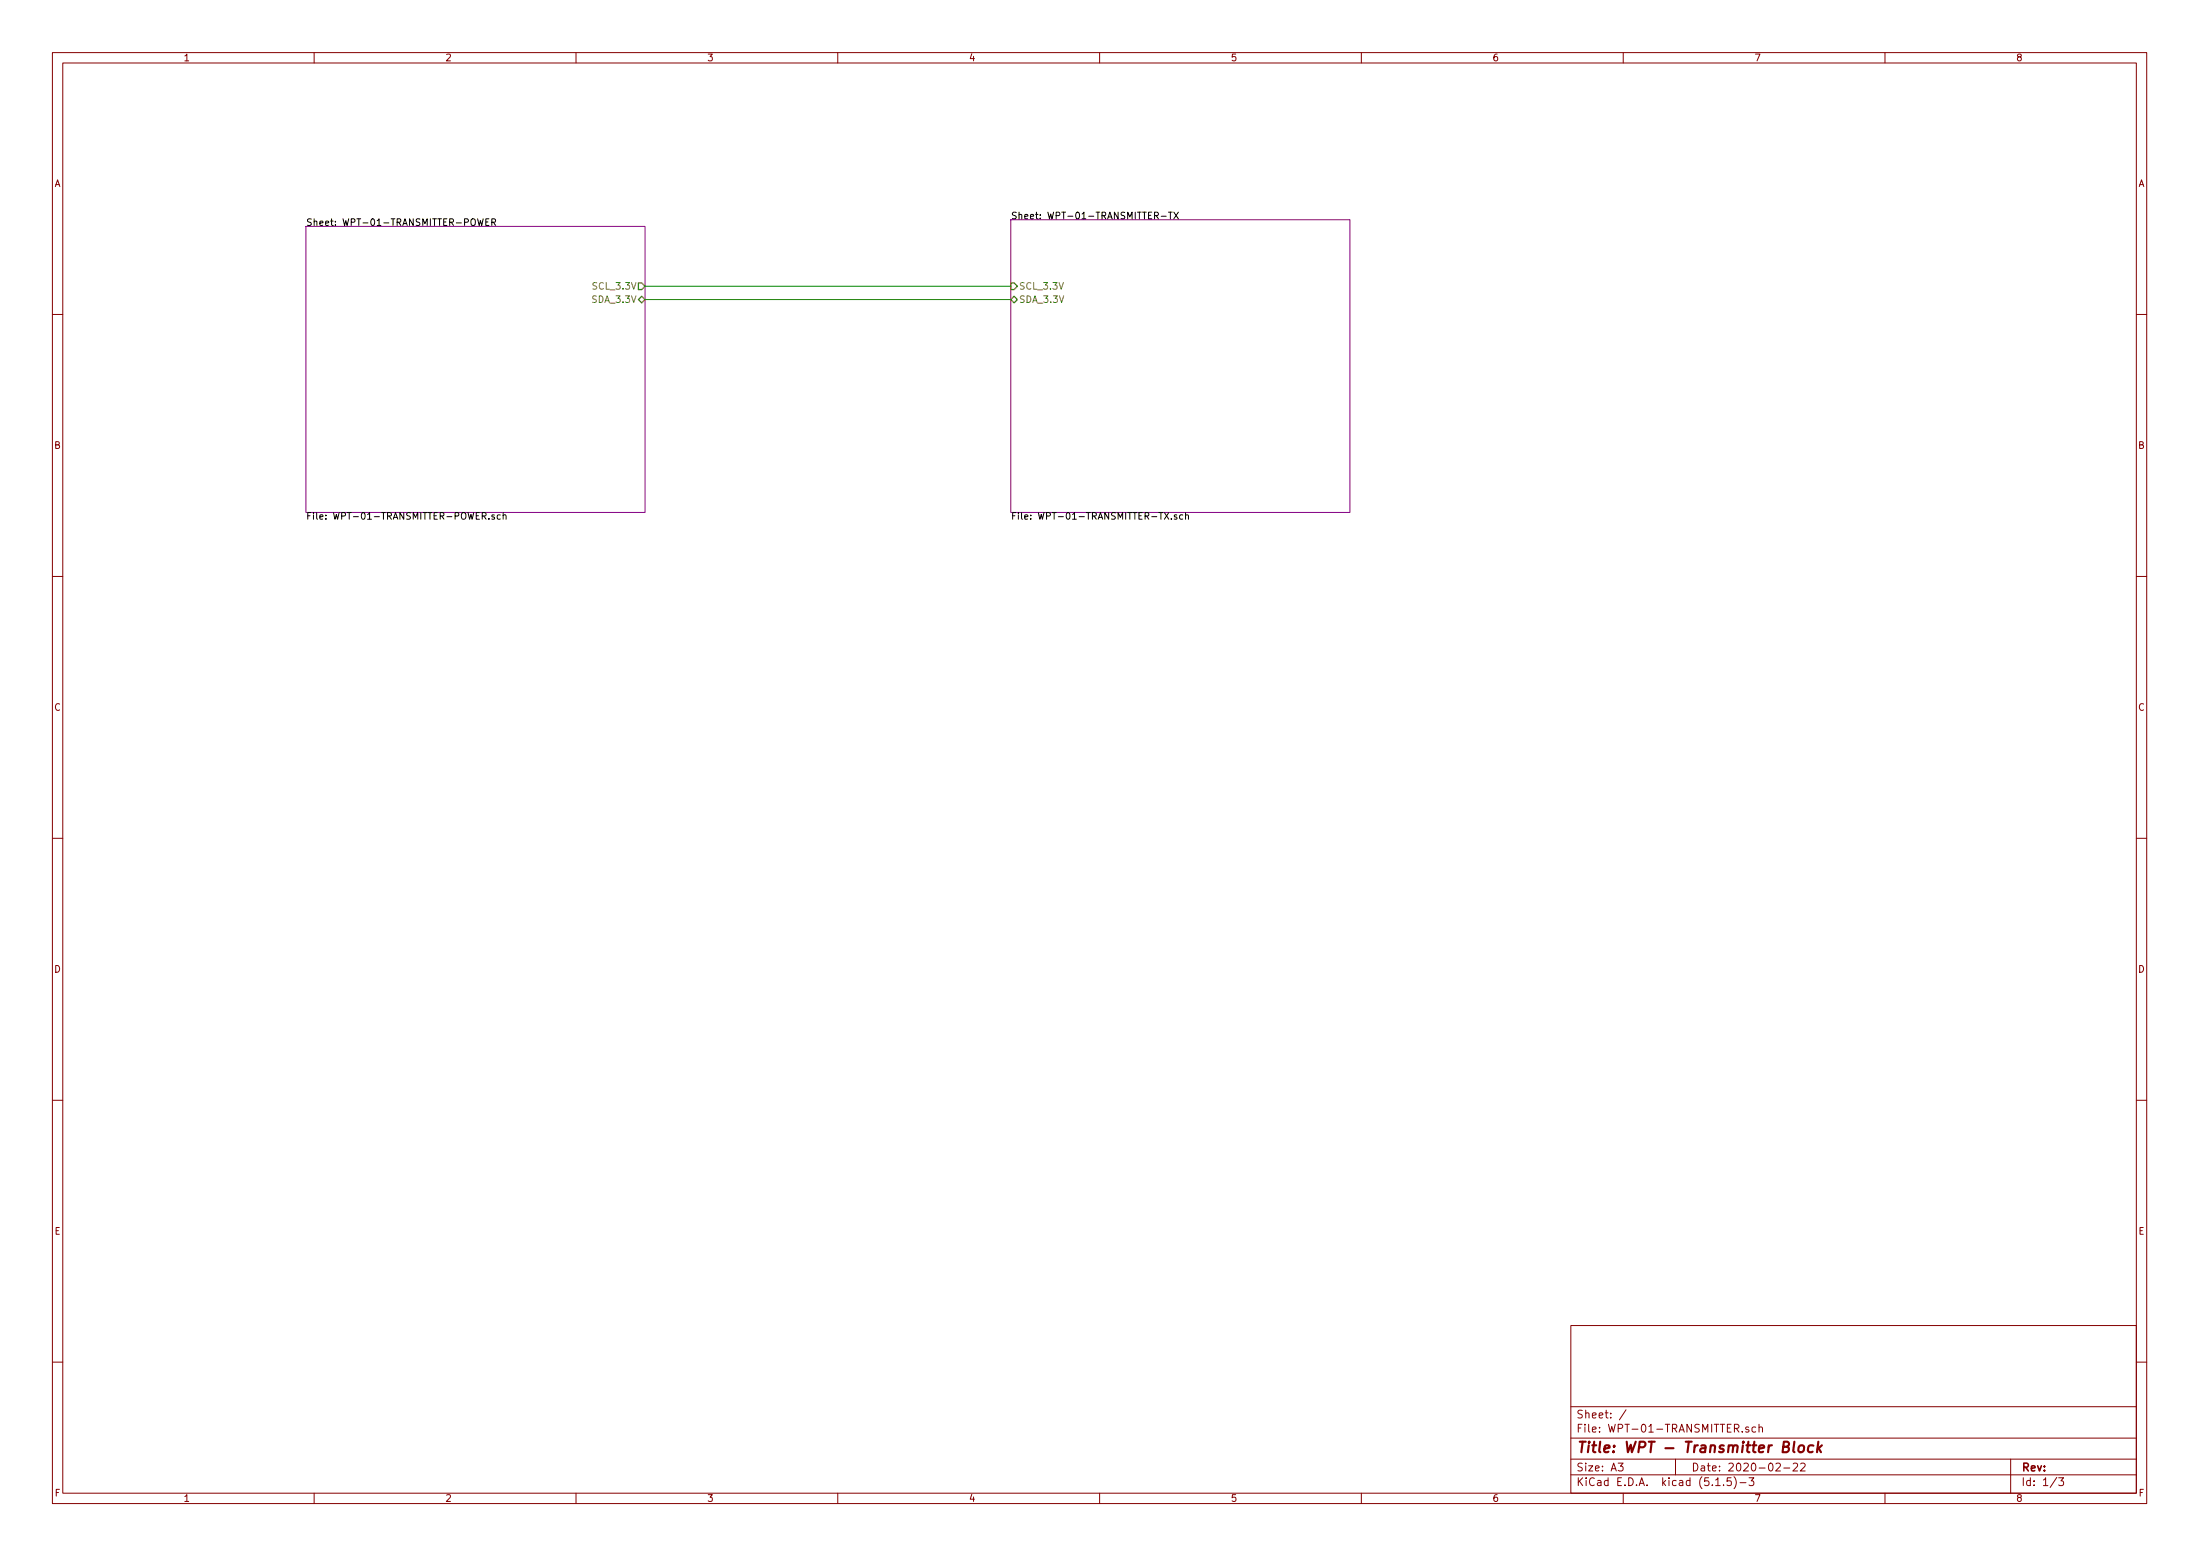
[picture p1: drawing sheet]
<svg xmlns="http://www.w3.org/2000/svg" width="420mm" height="297mm" viewBox="0 0 420 297" stroke-linecap="round" stroke-linejoin="round" font-family="sans-serif">
<g fill="none" stroke="#840000" stroke-width=".19">
<path d="M10 10h400v277h-400zM12 12h396v273.1h-396zM60 10v2M110 10v2M160 10v2M210 10v2M260 10v2M310 10v2M360 10v2M10 60h2M408 60h2M10 110h2"/>
<path d="M408 110h2M10 160h2M408 160h2M10 210h2M408 210h2M300 253h108v32.1h-108zM10 260h2M300 278.5h108M300 274.5h108M300 268.5h108M309 279.3h1l-.5 .6 .4 .1v.7l-.2 .1-.7-.1M310.5 269.1l-1.2 2"/>
<path d="M320 278.5v3M334 272.5a.37 .37 0 0 0-.6 .1l.1 .2 .5 .2v.1l-.2 .3-.4-.1M335.3 272.5l-.4-.1-.3 .3 .1 .6 .2 .1 .4-.1M335.9 272.5h.1a.37 .37 0 0 1 .6 .1v.8M335.9 271.9v1.5M339.2 279.5l.6-.2 .2 .4-.9 1.1h.9M342.5 279.5l.5-.2 .3 .2v.2l-.9 1.1h.9M343.9 279.5l.5-.2 .3 .2 .1 .2-1 1.1h1M384 278.5v6.6M408 260h2M60 285.1v1.9M110 285.1v1.9"/>
<path d="M160 285.1v1.9M210 285.1v1.9M260 285.1v1.9M300 281.5h108M310 285.1v1.9M327.7 283.6h.8M329.2 283.5v.1M330.6 282.1h-.7l-.1 .7 .2-.1h.5l.2 .3-.1 .5-.2 .1-.6-.1M331.2 281.9a1.71 1.71 0 0 1 0 2.3M332.3 283h1.2M334 282.1h.9l-.5 .6 .5 .1v.7l-.2 .1-.7-.1M340.7 280.2h1.1"/>
<path d="M360 285.1v1.9M392.8 282l-1.3 2M393.2 282.1h.9l-.5 .6 .4 .1v.7l-.2 .1-.6-.1"/>
</g>
<path d="M342.7 275.2l-.2 1.7 .2 .3M343.6 276.1l.1-.1a.51 .51 0 0 1 .9 .3l-.1 .5a.56 .56 0 0 1-.5 .4 .56 .56 0 0 1-.6-.4zM346.3 276a.73 .73 0 0 0-.9 .1l-.1 .7v.2l.3 .2 .6-.1M347.3 275.2l-.3 2M347.3 276.5l.5 .7M348 275.9l-.9 .8" fill="none" stroke="#840000" stroke-width=".41"/>
<path d="M58.4 43.2h64.8v54.6h-64.8zM193 41.9h64.8v55.9h-64.8z" fill="none" stroke="#840084" stroke-width=".19"/>
<g fill="none" stroke="#000" stroke-width=".19">
<path d="M91.2 41.8l.3 1.2 .2-.9 .3 .9 .3-1.2M92.8 42.4h.4M93.4 41.8h-.6v1.2h.6M93.9 42.4h.6l.1-.5-.7-.1v1.2M94.2 42.4l.4 .6M221.8 41.3h.9M223.2 40.5h.7M223.5 40.5v1.3M224.2 40.5l.8 1.3M225 40.5l-.8 1.3M93.4 99v.1M94.4 98.3h-.3l-.2 .2 .1 .1 .4 .2v.3h-.5"/>
<path d="M95.6 98.3h-.4l-.3 .2 .2 .6h.5M96.1 98.4l.5-.1v.8M96.1 97.9v1.2M222.4 97.9l.8 1.2M223.2 97.9l-.8 1.2M223.7 99v.1M224.7 98.3h-.3l-.1 .2v.1l.4 .2v.3h-.4M225.9 98.3h-.4l-.2 .2 .1 .6h.5M226.4 98.4l.5-.1 .1 .8M226.4 97.9v1.2"/>
</g>
<path d="M121.9 54h.7l.6 .6-.6 .7h-.7zM121.9 57.2l.7-.6 .6 .6-.6 .6zM193 54h.7l.6 .6-.6 .7h-.7zM193 57.2l.7-.6 .6 .6-.6 .6z" fill="none" stroke="#848400" stroke-width=".25"/>
<path d="M123.2 57.2h69.8M123.2 54.6h69.8" fill="none" stroke="#008400" stroke-width=".19"/>
<text font-size="2.8" fill="#840000" x="301" y="277.3">Title: WPT - Transmitter Block</text>
<g font-size="2.1" fill="#840000">
<text x="301" y="273.5">File: WPT-01-TRANSMITTER.sch</text>
<text x="301" y="270.8">Sheet: /</text>
<text x="301" y="280.9">Size: A3</text>
<text x="323" y="280.9">Date: 2020-02-22</text>
<text x="386" y="280.9">Rev:</text>
<text x="301" y="283.7">KiCad E.D.A. kicad (5.1.5)-3</text>
<text x="386" y="283.7">Id: 1/3</text>
</g>
<g font-size="1.8" fill="#840000">
<text x="35" y="11.7">1</text>
<text x="85" y="11.7">2</text>
<text x="135" y="11.7">3</text>
<text x="185" y="11.7">4</text>
<text x="235" y="11.7">5</text>
<text x="285" y="11.7">6</text>
<text x="335" y="11.7">7</text>
<text x="385" y="11.7">8</text>
<text x="10.4" y="35.7">A</text>
<text x="408.4" y="35.7">A</text>
<text x="10.4" y="85.7">B</text>
<text x="408.4" y="85.7">B</text>
<text x="10.4" y="135.7">C</text>
<text x="408.4" y="135.7">C</text>
<text x="10.4" y="185.7">D</text>
<text x="408.4" y="185.7">D</text>
<text x="10.4" y="235.7">E</text>
<text x="408.4" y="235.7">E</text>
<text x="10.5" y="285.7">F</text>
<text x="35" y="286.7">1</text>
<text x="85" y="286.7">2</text>
<text x="135" y="286.7">3</text>
<text x="185" y="286.7">4</text>
<text x="235" y="286.7">5</text>
<text x="285" y="286.7">6</text>
<text x="335" y="286.7">7</text>
<text x="385" y="286.7">8</text>
<text x="408.5" y="285.7">F</text>
</g>
<g font-size="1.8">
<text x="193" y="41.8">Sheet: WPT-01-TRANSMITTER-TX</text>
<text x="58.4" y="43.1">Sheet: WPT-01-TRANSMITTER-POWER</text>
<text x="58.4" y="99.2">File: WPT-01-TRANSMITTER-POWER.sch</text>
<text x="193" y="99.2">File: WPT-01-TRANSMITTER-TX.sch</text>
</g>
<g font-size="1.8" fill="#848400">
<text x="113.3" y="57.8">SDA_3.3V</text>
<text x="113.5" y="55.3">SCL_3.3V</text>
<text x="194.6" y="55.3">SCL_3.3V</text>
<text x="194.6" y="57.8">SDA_3.3V</text>
</g>
</svg>
